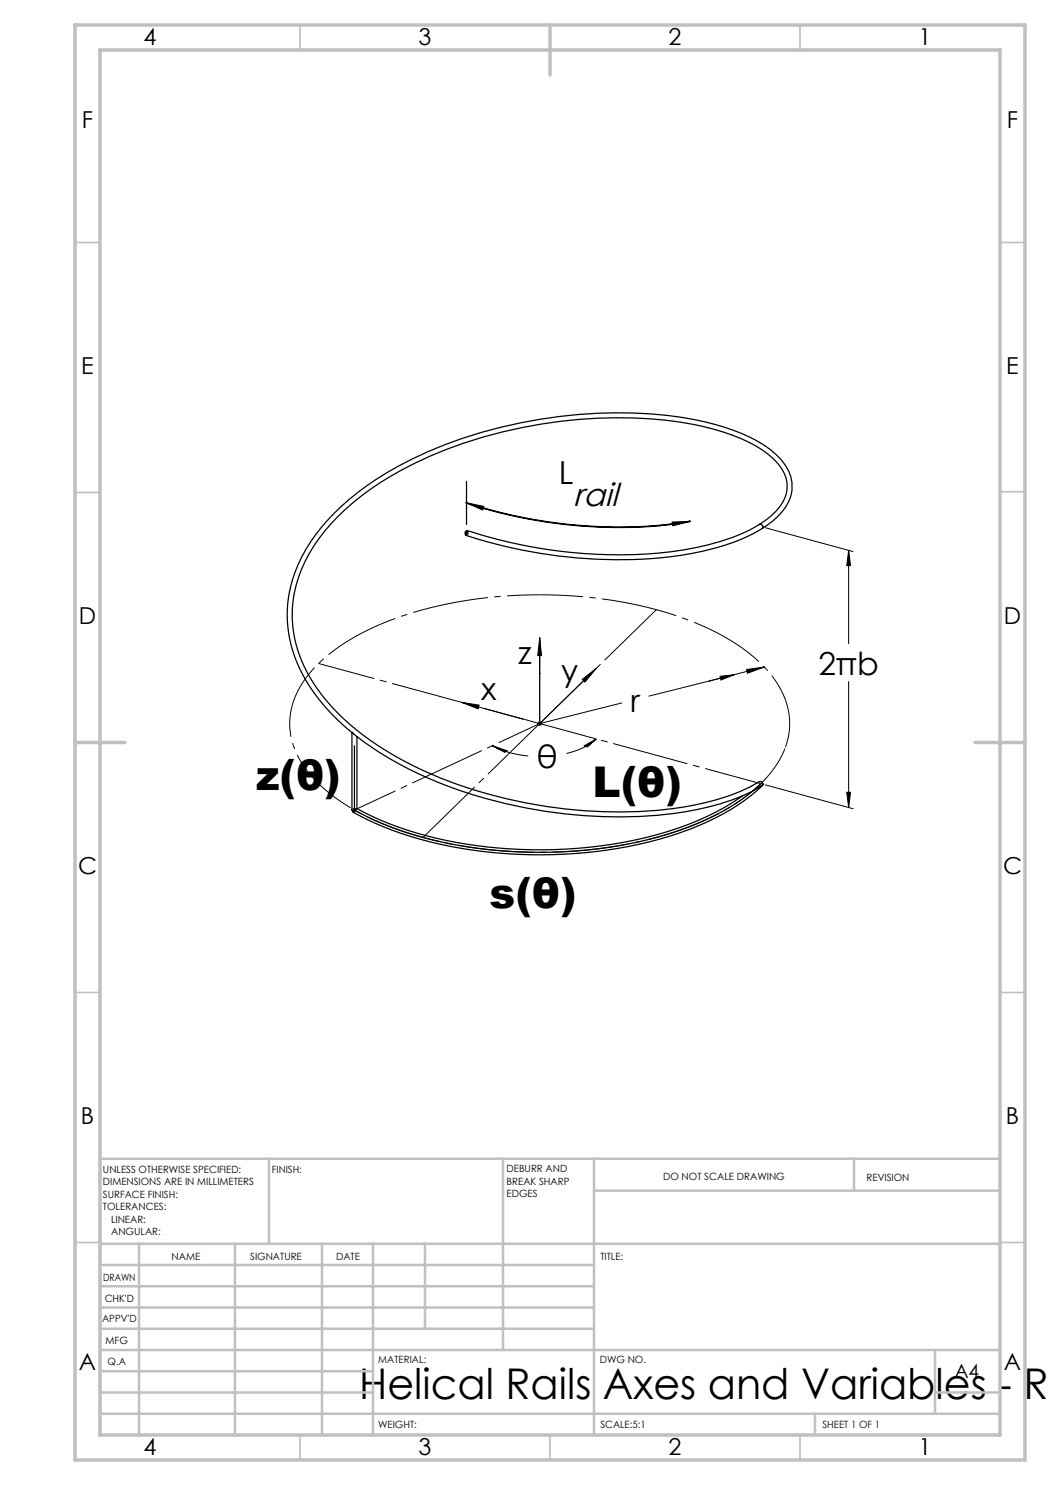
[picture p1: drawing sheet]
<svg xmlns="http://www.w3.org/2000/svg" width="210mm" height="297mm" viewBox="0 0 210 297" stroke-linecap="round" stroke-linejoin="round" font-family="sans-serif">
<g fill="none" stroke="#000" stroke-width=".2">
<path d="M92.8 106.6h1M93 106.2l.7 .7M93.3 100.5l4 1.3M93.3 100.5l3.5 .8-.3 .7zM93.3 106.1v1M93.7 106.2l-.7 .7M97.3 101.8h.1M131.9 105.1h.1M134.4 104.4l3.6-.1-3.5 .9zM138 104.3l-6.1 .8M153 105.5l17.6 4.8M169.7 110.1l.4 3h-.8z"/>
<path d="M169.7 110.1v18.6M107.9 134.7h.1M107.9 127.6v7.1M107.9 127.6l.4 3.5h-.8zM116.4 135.9l2.9-2.2-2.3 2.7zM119.3 133.7l-11.4 11.1M141.8 136.2h.1M144 135.3l2.9-.4-2.7 1.1zM146.9 134.9l-17.1 4.3M149.3 133.9l3.6-.5-3.4 1.2zM152.9 133.4l-11.1 2.8M169.7 136.3v25.2"/>
<path d="M92.3 140.5l12.2 3.3M92.3 140.5l3.5 .5-.2 .8zM98.5 149.1l2.9 1.1-.5 .3zM98.5 149.1a18.3 18.3 0 0 0 7.1 2.1M104.5 143.8h.1M107.4 144.7h1M107.6 144.4l.7 .7M107.9 144.8h.1M107.9 144.2v1M108.3 144.4l-.7 .7M116.9 149.2l2.3-1.4-1.7 1.6zM119.2 147.8a12.8 12.8 0 0 1-5.9 2.9"/>
<path d="M124.4 140.6l-16.5 4.1M153 157l17.6 4.7M169.3 158.5h.8l-.4 3zM70.4 162h1M70.5 161.7l.7 .7M70.9 161.5v1M71.2 161.7l-.7 .7"/>
</g>
<g fill="none" stroke="#000" stroke-width=".25">
<path d="M93.3 96.3v8.6M93.3 106.1l.1 .4-.2 .6v-.4zM138 104.2a95.8 95.8 0 0 1-44.7-3.7v.1a92.5 92.5 0 0 0 44.7 3.7v-.1M151.9 104.9a37.2 37.2 0 0 1-12.7 4.6 93 93 0 0 1-39.8-1.6l-6-1.8-.2 .9a94.4 94.4 0 0 0 45.2 3.7 42.6 42.6 0 0 0 14.1-5M151.9 104.9a11.1 11.1 0 0 0 5.3-5.9 6.6 6.6 0 0 0-1.9-6.6 23.9 23.9 0 0 0-10.6-6 75.4 75.4 0 0 0-28.9-2.5 88 88 0 0 0-39.9 12.7 41.5 41.5 0 0 0-14.9 15.8 24.1 24.1 0 0 0 2.4 25.3 47.7 47.7 0 0 0 17.6 14.6 94 94 0 0 0 55.9 9.1 42.5 42.5 0 0 0 15.1-5.1l.5 .2 .1 .4M151.9 104.9a.52 .52 0 0 1 .6 .2 .52 .52 0 0 1 0 .6M152.5 105.7a11.9 11.9 0 0 0 5.6-6.4 7.4 7.4 0 0 0-1.8-7.3 23.9 23.9 0 0 0-11.3-6.5 76.4 76.4 0 0 0-29.3-2.6 88.8 88.8 0 0 0-40.5 13 41.3 41.3 0 0 0-15.6 17 25.2 25.2 0 0 0 3.4 25.9 42.5 42.5 0 0 0 7.4 7.7M107.9 127.6v17.1M70.9 149.1v12.9a74.5 74.5 0 0 0 32.7 8.4 84.2 84.2 0 0 0 37.4-6.4 39.1 39.1 0 0 0 11.2-7.3M71.4 147.3v14.4M148.4 159.2a59 59 0 0 1-24 9.3 90.9 90.9 0 0 1-45-3.2l-3.5-1.4-4.5-2.2M150.5 158.2a56.4 56.4 0 0 1-22.6 5.1 93.7 93.7 0 0 1-50-11.6 30.8 30.8 0 0 1-7.4-5.2h-.1v15.5l.1 .2"/>
<path d="M152.6 156.9a30.2 30.2 0 0 1-9.6 6.7 80 80 0 0 1-35 7.4 82.6 82.6 0 0 1-33.3-6.5l-3.2-1.6-.9-.5-.1-.2M152.6 156.9l-2.1 1.3M71.4 161.7l-.9 .5"/>
</g>
<path d="M157.1 149.5a14.5 14.5 0 0 0-2.9-14.5 37.5 37.5 0 0 0-15.6-10.6 89.6 89.6 0 0 0-44.6-4.4 63.3 63.3 0 0 0-26.3 9.5 22.1 22.1 0 0 0-9.3 11.7 14.9 14.9 0 0 0 3.8 13.9 40.1 40.1 0 0 0 17.2 10.8 90.5 90.5 0 0 0 57.7-.3 39.6 39.6 0 0 0 16.9-10.9 18.2 18.2 0 0 0 3.1-5.2" fill="none" stroke="#000" stroke-width=".2" stroke-dasharray="15.2 1.3 1.3 1.3" stroke-dashoffset="-.1" stroke-linecap="butt"/>
<g fill="none" stroke="#c0c0c0" stroke-width=".35">
<path d="M60 5v5M160 5v5M15 48.5h5M200 48.5h5M15 98.5h5M200 98.3h5M15 198.5h5M200 198.5h5M15 248.5h5M200 248.5h5M60 287v5M110 287v5"/>
<path d="M160 287v5"/>
</g>
<g fill="none" stroke="#c0c0c0" stroke-width=".5">
<path d="M53.8 231.8v17M100.6 231.8v38.2M118.8 231.8v55.2M118.8 238.1h81.2M170.8 231.8v6.3M200 231.8h-180v55.2M20 248.8h180M20 257.3h98.8M20 253h98.8M27.8 248.8v38.2M47 248.8v38.2M64.4 248.8v38.2"/>
<path d="M74.6 248.8v38.2M85 248.8v17M20 265.8h98.8M20 261.5h98.8M20 278.5h54.6M20 274.3h54.6M20 270h180M187 278.5h13M187 270v12.8M20 282.8h180M163 282.8v4.2"/>
</g>
<path d="M15 5h190v287h-190zM20 10h180v277h-180zM110 5v10M15 148.5h10M195 148.5h10" fill="none" stroke="#c0c0c0" stroke-width=".7"/>
<path d="M107.9 144.7l-44.2-12M107.9 144.7l44.3 12" fill="none" stroke="#000" stroke-width=".2" stroke-dasharray="15.2 1.3 1.3 1.3" stroke-dashoffset="3.8"/>
<path d="M107.9 144.7l23.4-22.8M84.6 167.5l23.3-22.8" fill="none" stroke="#000" stroke-width=".2" stroke-dasharray="15.2 1.3 1.3 1.3" stroke-dashoffset=".8"/>
<path d="M107.9 144.7l-37 17.3" fill="none" stroke="#000" stroke-width=".2" stroke-dasharray="15.2 1.3 1.3 1.3" stroke-dashoffset="6.2"/>
<g fill="#000">
<path d="M107.9 127.6l.4 3.5h-.8zM92.3 140.5l3.5 .5-.2 .8zM116.4 135.9l2.9-2.2-2.3 2.7zM149.3 133.9l3.6-.5-3.4 1.2zM93.3 100.5l3.5 .8-.3 .7zM134.4 104.4l3.6-.1-3.5 .9z"/>
<path d="M98.5 149.1l2.9 1.1-.5 .3zM116.9 149.2l2.3-1.4-1.7 1.6zM144 135.3l.2 .7 2.7-1.1zM169.7 110.1l.4 3h-.8zM169.3 158.5h.8l-.4 3z"/>
</g>
<g font-size="8.5">
<text x="51.2" y="158">z(θ)</text>
<text x="118.5" y="159.5">L(θ)</text>
<text x="97.9" y="181.7">s(θ)</text>
<text x="71.8" y="279.7">Helical Rails Axes and Variables - Ro</text>
</g>
<text font-size="6.6" x="114.7" y="101.2">rail</text>
<g font-size="6.3">
<text x="111.8" y="96.8">L</text>
<text x="103.6" y="132.9">z</text>
<text x="112.2" y="136.4">y</text>
<text x="163.7" y="134.9">2πb</text>
<text x="96.2" y="139.9">x</text>
<text x="126.1" y="142.3">r</text>
<text x="107.4" y="153.7">θ</text>
</g>
<g font-size="4.7">
<text x="28.7" y="9">4</text>
<text x="83.7" y="9">3</text>
<text x="133.7" y="9">2</text>
<text x="183.7" y="9">1</text>
<text x="16.4" y="25.5">F</text>
<text x="201.4" y="25.5">F</text>
<text x="16.2" y="74.7">E</text>
<text x="201.2" y="74.8">E</text>
<text x="15.8" y="124.7">D</text>
<text x="200.8" y="124.7">D</text>
<text x="15.6" y="174.7">C</text>
<text x="200.6" y="174.8">C</text>
<text x="16.2" y="224.8">B</text>
<text x="201.2" y="224.8">B</text>
<text x="15.8" y="274">A</text>
<text x="200.8" y="274">A</text>
<text x="28.7" y="291">4</text>
<text x="83.7" y="291">3</text>
<text x="133.7" y="291">2</text>
<text x="183.7" y="291">1</text>
</g>
<text font-size="3.9" x="190.9" y="275.5">A4</text>
<g font-size="2">
<text x="20.6" y="234.6">UNLESS OTHERWISE SPECIFIED:</text>
<text x="20.6" y="237.1">DIMENSIONS ARE IN MILLIMETERS</text>
<text x="20.6" y="239.6">SURFACE FINISH:</text>
<text x="54.4" y="234.6">FINISH:</text>
<text x="101.3" y="234.5">DEBURR AND</text>
<text x="101.3" y="237">BREAK SHARP</text>
<text x="101.3" y="239.5">EDGES</text>
<text x="132.6" y="236">DO NOT SCALE DRAWING</text>
<text x="173.3" y="236.2">REVISION</text>
<text x="20.6" y="242.1">TOLERANCES:</text>
<text x="22.2" y="244.6">LINEAR:</text>
<text x="22.2" y="247.1">ANGULAR:</text>
<text x="34.3" y="252">NAME</text>
<text x="50" y="251.9">SIGNATURE</text>
<text x="67.2" y="251.9">DATE</text>
<text x="120.1" y="251.9">TITLE:</text>
<text x="20.6" y="256.1">DRAWN</text>
<text x="20.9" y="260.3">CHK'D</text>
<text x="20.4" y="264.4">APPV'D</text>
<text x="21.1" y="268.8">MFG</text>
<text x="21.5" y="273">Q.A</text>
<text x="75.6" y="272.5">MATERIAL:</text>
<text x="120" y="272.5">DWG NO.</text>
<text x="75.6" y="285.5">WEIGHT:</text>
<text x="120.1" y="285.6">SCALE:5:1</text>
<text x="164.5" y="285.6">SHEET 1 OF 1</text>
</g>
</svg>
